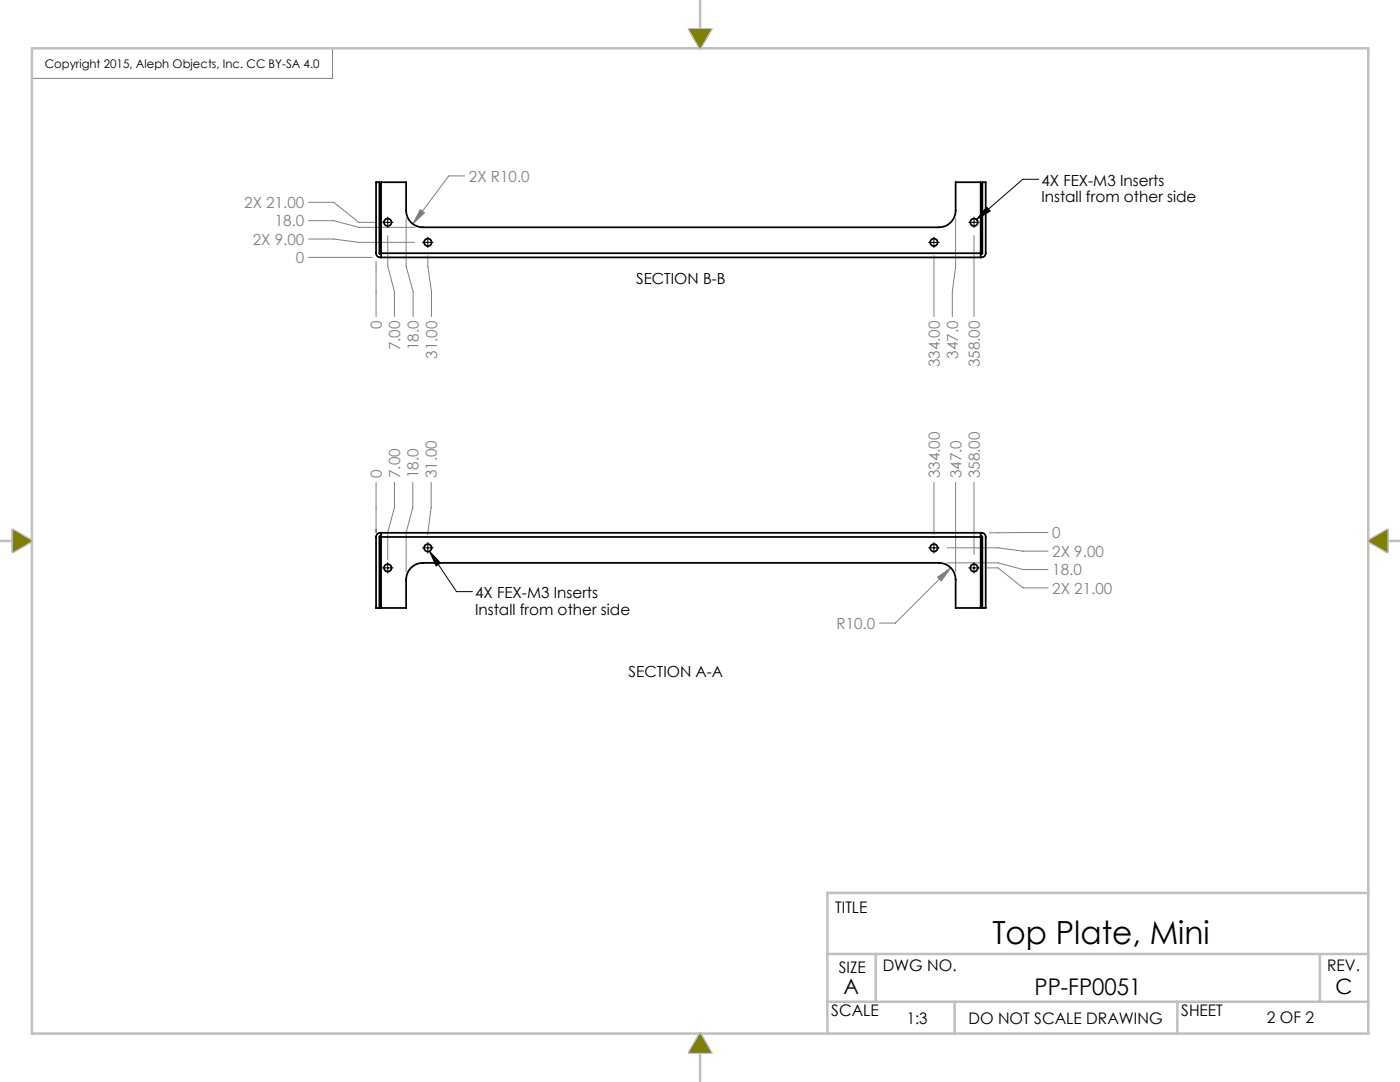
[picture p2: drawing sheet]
<svg xmlns="http://www.w3.org/2000/svg" width="279mm" height="216mm" viewBox="0 0 279 216" stroke-linecap="round" stroke-linejoin="round" font-family="sans-serif">
<path d="M66.4 9.6v6h-60" fill="none" stroke="#808080" stroke-width=".2"/>
<g fill="none" stroke="#c0c0c0" stroke-width=".5">
<path d="M139.7 0v5.8M6.4 9.6h266.7v196.6h-266.7zM137.5 5.8h4.4l-2.2 3.8zM0 107.9h2.6M2.6 105.7l3.8 2.2-3.8 2.2zM273.1 107.9l3.8-2.2v4.4zM276.9 107.9h2.5M273.1 178.2h-108v28M165.1 199.9h108M165.1 190.4h108M174.8 190.4v9.5M190.5 199.9v6.3"/>
<path d="M235 199.9v6.3M263.4 190.4v9.5M139.7 210v5.9M139.7 206.2l2.2 3.8h-4.4z"/>
</g>
<path d="M137.5 5.8l2.2 3.8 2.2-3.8zM273.1 107.9l3.8-2.2v4.4zM139.7 206.2l2.2 3.8h-4.4zM2.6 105.7l3.8 2.2-3.8 2.2z" fill-rule="evenodd" fill="#808000"/>
<g fill="none" stroke="#000" stroke-width=".2">
<path d="M207.3 35.8h-3.2l-9.2 8M76.3 44.4h2.1M77.4 43.3v2.1M84.3 48.4h2.1M85.4 47.3v2.1M185.3 48.4h2.1M186.4 47.3v2.1M193.3 44.4h2.1M194.4 43.3v2.1M196.9 41.3l.7 .8-2.7 1.7zM76.3 113.3h2.1M77.4 112.3v2.1"/>
<path d="M84.3 109.3h2.1M85.4 108.3v2.1M85.7 110l5.4 8.1h3.2M85.7 110l2.2 2.3-.9 .6zM185.3 109.3h2.1M186.4 108.3v2.1M193.3 113.3h2.1M194.4 112.3v2.1"/>
</g>
<g fill="none" stroke="#808080" stroke-width=".2">
<path d="M92.7 35.1h-3.1l-7.2 9.6M61.6 51.4h12.7M61.6 44h5l5 1.4h11.2M61.6 40.4h5l5 4h3.1M61.6 47.7h5l5 .7h11.1M75.1 52.1v11.1M77.4 47v6.2l1.3 5v5M81.1 43.6v9.6l1.3 5v5M83.9 41.8l.8 .7-2.3 2.2zM85.4 51v2.2l.7 5v5M186.4 51v12.2M190.7 43.6v9.6l-.6 5v5"/>
<path d="M194.4 47v16.2M75.1 96.3v10M78.7 96.3v5l-1.3 5v5.4M82.4 96.3v5l-1.3 5v7.8M86 96.3v5l-.6 5.4M186.4 96.3v10.4M190.7 96.3v17.8M194.4 96.3v14.4M187.1 115.2l2.6-1.9-1.8 2.6zM189 112.3h10.2l5 1.3h5M189 109.3h10.2l5 .7h5M189.7 113.3l-11 11h-3.2"/>
<path d="M197 113.3h2.2l5 4h5M209.2 106.3h-11.7"/>
</g>
<path d="M85.7 110l2.2 2.3-.9 .6zM196.9 41.3l.7 .8-2.7 1.7z" fill="#000"/>
<path d="M187.1 115.2l.8 .7 1.8-2.6zM83.9 41.8l-1.5 2.9 2.3-2.2z" fill="#808080"/>
<g fill="none" stroke="#000" stroke-width=".35">
<path d="M76.1 50.5v-14.1h5v5.6a3.3 3.3 0 0 0 3.3 3.4h103a3.3 3.3 0 0 0 3.3-3.4v-5.6h5v14.1M76.1 50.5v.9M76.1 50.7l-.4-.2v-14.1h-.6v14.1a.83 .83 0 0 0 .8 .9h120a.83 .83 0 0 0 .8-.9v-14.1h-.6v14.1l-.4 .2M76.1 50.5h119.6M195.7 50.5v.9M76.1 106.3v.8M76.1 107.1v14.2h5v-5.7a3.3 3.3 0 0 1 3.3-3.3h103a3.3 3.3 0 0 1 3.3 3.3v5.7h5v-14.2M76.1 107l-.4 .1v14.2h-.6v-14.2a.83 .83 0 0 1 .8-.8h120a.83 .83 0 0 1 .8 .8v14.2h-.6v-14.2l-.4-.1M76.1 107.1h119.6M195.7 106.3v.8"/>
<circle cx="77.4" cy="44.4" r=".75"/>
<circle cx="85.4" cy="48.4" r=".75"/>
<circle cx="186.4" cy="48.4" r=".75"/>
<circle cx="194.4" cy="44.4" r=".75"/>
<circle cx="77.4" cy="113.3" r=".75"/>
<circle cx="85.4" cy="109.3" r=".75"/>
<circle cx="186.4" cy="109.3" r=".75"/>
<circle cx="194.4" cy="113.3" r=".75"/>
</g>
<text font-size="6.4" x="198" y="188.4">Top Plate, Mini</text>
<text font-size="4.6" x="206.5" y="198.5">PP-FP0051</text>
<g font-size="4.2">
<text x="168.4" y="198.4">A</text>
<text x="266.5" y="198.4">C</text>
</g>
<g font-size="3.2">
<text x="166.7" y="182.1">TITLE</text>
<text x="167.4" y="194.1">SIZE</text>
<text x="176.2" y="193.8">DWG NO.</text>
<text x="264.9" y="193.8">REV.</text>
<text x="165.9" y="202.8">SCALE</text>
<text x="235.7" y="202.8">SHEET</text>
<text x="181" y="204.4">1:3</text>
<text x="193.3" y="204.3">DO NOT SCALE DRAWING</text>
<text x="252.8" y="204">2 OF 2</text>
</g>
<g font-size="3" fill="#808080">
<text x="48.8" y="41.5">2X 21.00</text>
<text x="93.6" y="36.3">2X R10.0</text>
<text x="54.8" y="45.2">18.0</text>
<text x="50.4" y="48.8">2X 9.00</text>
<text x="59.1" y="52.5">0</text>
<text x="76.2" y="65.7" transform="rotate(-90 76.2 65.7)">0</text>
<text x="79.9" y="69.9" transform="rotate(-90 79.9 69.9)">7.00</text>
<text x="83.6" y="69.9" transform="rotate(-90 83.6 69.9)">18.0</text>
<text x="87.3" y="71.6" transform="rotate(-90 87.3 71.6)">31.00</text>
<text x="191.2" y="71.6" transform="rotate(-90 191.2 71.6)">347.0</text>
<text x="187.5" y="73.3" transform="rotate(-90 187.5 73.3)">334.00</text>
<text x="195.5" y="73.3" transform="rotate(-90 195.5 73.3)">358.00</text>
<text x="76.2" y="95.4" transform="rotate(-90 76.2 95.4)">0</text>
<text x="79.9" y="95.4" transform="rotate(-90 79.9 95.4)">7.00</text>
<text x="83.5" y="95.4" transform="rotate(-90 83.5 95.4)">18.0</text>
<text x="87.2" y="95.4" transform="rotate(-90 87.2 95.4)">31.00</text>
<text x="187.5" y="95.4" transform="rotate(-90 187.5 95.4)">334.00</text>
<text x="191.9" y="95.4" transform="rotate(-90 191.9 95.4)">347.0</text>
<text x="195.5" y="95.4" transform="rotate(-90 195.5 95.4)">358.00</text>
<text x="210" y="107.4">0</text>
<text x="210" y="111.1">2X 9.00</text>
<text x="210" y="114.8">18.0</text>
<text x="210" y="118.5">2X 21.00</text>
<text x="166.9" y="125.5">R10.0</text>
</g>
<g font-size="3">
<text x="207.8" y="37.1">4X FEX-M3 Inserts</text>
<text x="207.8" y="40.4">Install from other side</text>
<text x="126.9" y="56.6">SECTION B-B</text>
<text x="94.8" y="119.4">4X FEX-M3 Inserts</text>
<text x="94.8" y="122.7">Install from other side</text>
<text x="125.5" y="135.1">SECTION A-A</text>
</g>
<text font-size="2.4" x="8.9" y="13.6">Copyright 2015, Aleph Objects, Inc. CC BY-SA 4.0</text>
</svg>
